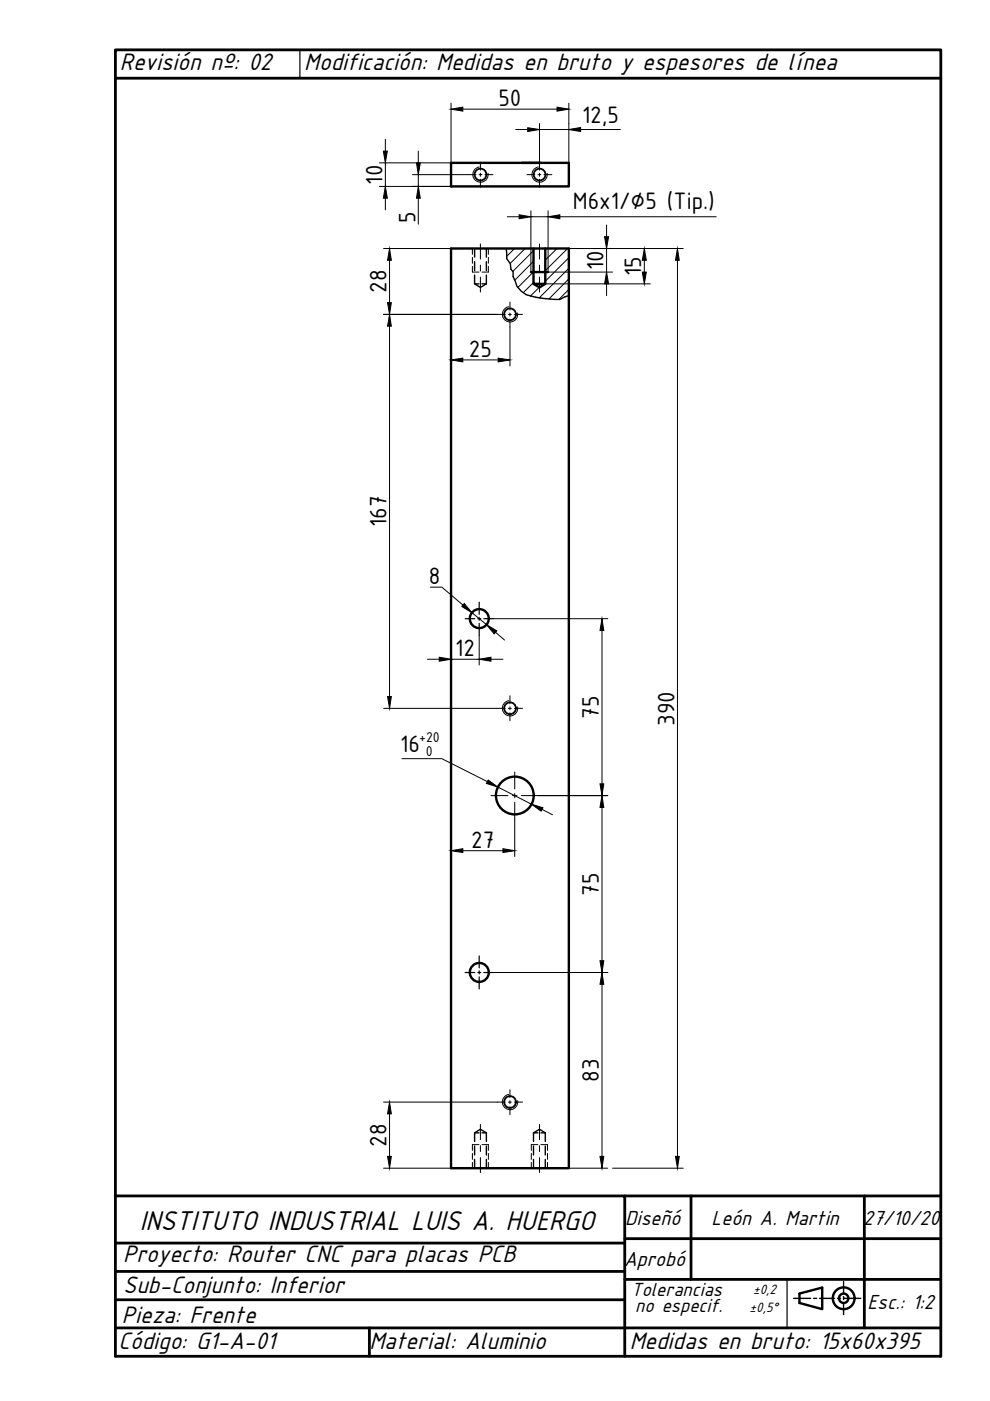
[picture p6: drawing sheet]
<svg xmlns="http://www.w3.org/2000/svg" width="210mm" height="297mm" viewBox="0 0 210 297" stroke-linecap="round" stroke-linejoin="round" font-family="sans-serif">
<!-- layer: 0 -->
<path d="M24.5 253.6h108v34M132.5 253.6h67M146.5 253.6v17.7M183.3 253.6v27.9M24.5 275.6h108M24.5 269.6h108M24.5 263.6h108M132.5 271.3h67M132.5 262.6h67M24.5 287.6v-277h175v277M24.5 281.5h175M78.3 281.5v6.1" fill="none" stroke="#000" stroke-width=".59"/>
<!-- layer: DIBUJO -->
<path d="M24.5 16.6h175M24.5 287.6h175" fill="none" stroke="#000" stroke-width=".59"/>
<!-- layer: 0 -->
<g fill="none" stroke="#000" stroke-width=".51">
<path d="M95.6 34.5h25v5h-25zM110.6 34.5h4M95.6 52.7h25v195h-25zM112.6 57.7h3.6M113.1 52.7v7.5h2.5v-7.5M113.1 60.2l1.3 .7 1.2-.7M169.5 274.3l4.8-1.3v4.6l-4.8-1.3z"/>
<circle cx="101.6" cy="131.2" r="2.01"/>
<circle cx="109.2" cy="168.7" r="4"/>
<circle cx="101.6" cy="206.2" r="2.01"/>
<circle cx="178.9" cy="275.3" r="2.31"/>
<circle cx="178.9" cy="275.3" r=".99"/>
</g>
<g fill="none" stroke="#000" stroke-width=".3">
<path d="M100.6 58.3v1.9l1.3 .7 1.2-.7M100.6 52.7v1.8M100.6 55.5v1.9M103.1 52.7v1.8M103.1 55.5v1.9M103.1 58.3v1.9M107.3 52.7l.1 2.1 .8 1.1 .1 1.2 .5 .5v1.1l.5 1a4.7 4.7 0 0 0 4.3 3.3l2 .3 3.1 .2 1.9-.8M100.6 60.2h1M102.2 60.2h.9M100.6 243v1.9M100.6 245.8v1.9M100.6 240.2h1"/>
<path d="M102.2 240.2h.9M103.1 240.2l-1.2-.8-1.3 .8v1.8M103.1 240.2v1.8M103.1 243v1.9M103.1 245.8v1.9M113.1 240.2l1.3-.8 1.2 .8v1.8M113.1 240.2h.9M113.1 240.2v1.8M113.1 243v1.9M113.1 245.8v1.9M114.7 240.2h.9M115.6 243v1.9"/>
<path d="M115.6 245.8v1.9M168.3 275.3h3.6M172.5 275.3h.6M173.8 275.3h3.2M177.6 275.3h.6M178.9 271.7v2.6M178.9 274.9v.6M178.9 276.2v2.5M178.9 275.3h3.6"/>
</g>
<g fill="none" stroke="#000" stroke-width=".25">
<path d="M63.6 10.6v6M98.6 131.2h2.1M101.3 131.2h.6M101.6 127.7v2.5M101.6 130.9v.6M101.6 132.2v2.5M102.6 131.2h2M98.6 206.2h2.1M101.3 206.2h.6M101.6 202.7v2.5M101.6 205.9v.6M101.6 207.1v2.6"/>
<path d="M102.6 206.2h2M166.9 271.3v10.2"/>
</g>
<g fill="none" stroke="#000" stroke-width=".21">
<path d="M80.4 39.5h15.2M81.7 29.5v2.5M81.7 34.5v5M87.5 37h13.4M88.7 32v2.5M88.7 37v2.5M95.6 21.9v12.6h-15.2M98.1 23.1h20M101.6 37h.6M101.6 35.4a1.63 1.63 0 0 0-1.3 1.9 1.63 1.63 0 0 0 1.9 1.3 1.63 1.63 0 0 0 1.3-1.9M101.9 34.4v1.7M101.9 36.7v.7"/>
<path d="M101.9 38v1.7M102.8 37h1.7M109.3 27.5h22.2M111.7 37h1.7M114 37h.7M114.1 35.4a1.63 1.63 0 0 0-1.3 1.9 1.63 1.63 0 0 0 1.9 1.3 1.63 1.63 0 0 0 1.3-1.9M114.4 26.2v9.9M114.4 36.7v.7M114.4 38v1.7M115.3 37h1.7M120.6 21.9v12.6M81.3 52.7h14.3"/>
<path d="M81.7 42v2.5M82.6 55.2v9M88.7 42v5.5M100.2 56.5v1.2h1.4M100.2 52.7v1.2M100.2 54.6v1.2M101.9 51.7v3.2M101.9 56.2v1.3M101.9 58.7v3.2M103.5 56.5v1.2h-1.3M103.5 52.7v1.2M103.5 54.6v1.2"/>
<path d="M107.6 46h2.5M109.1 52.7l-1.7 1.6M111.3 52.7l-3.1 3.2M112.6 44.7v13M112.6 46h3.6M113.1 53.2l-4.4 4.4M113.1 55.4l-4 4M113.1 57.6l-3.3 3.3M113.1 59.9l-2.1 2.1M114.4 51.7v3.2M114.4 56.2v1.3M114.4 58.7v3.2"/>
<path d="M115.8 52.7l-.2 .2M116.2 44.7v13h13.7M118.1 52.7l-2.5 2.4M118.7 46h33.1M120.4 52.7l-4.8 4.7M120.6 54.6l-5 5M120.6 56.9l-6.3 6.2M120.6 59.1l-4.2 4.3M120.6 52.7h24.3M128.6 47.7v2.5M128.6 52.7v5M136.6 55.2v2.5"/>
<path d="M143.6 55.2v190M81.3 66.7h25.8M82.6 69.2v78.5M95.6 66.7v10.9M98.1 76.3h7.5M107.8 66.7h.6M107.9 65a1.63 1.63 0 0 0-1.4 1.9 1.63 1.63 0 0 0 1.9 1.3 1.63 1.63 0 0 0 1.3-1.8M108.1 64v1.7M108.1 66.4v.6M108.1 67.6v10M109.1 66.7h1.7M114.3 60.9l-1.8 1.9"/>
<path d="M115.6 60.2h22.3M120.6 61.4l-2.1 2.1M128.6 60.2v2.5M90.6 139.8h2.5M91.3 124.5h2.4l4.5 3.8M95.6 131.2v9.8M95.6 139.8h6M100.1 129.9l3.1 2.5M101.6 134.7v6.3M104.1 139.8h2.5M104.6 131.2h24.3M105.1 134.1l1.9 1.6"/>
<path d="M127.6 133.7v32.5M81.3 150.2h25.8M107.8 150.2h.6M107.9 148.6a1.63 1.63 0 0 0-1.4 1.8 1.63 1.63 0 0 0 1.9 1.4 1.63 1.63 0 0 0 1.3-1.9M108.1 147.5v1.7M108.1 149.8v.7M108.1 151.1v1.7M109.1 150.2h1.7M85.2 160.9h8.5l9.6 4.8M95.6 168.7v12.9M104.1 168.7h3.6M105.5 166.9l7.2 3.6"/>
<path d="M108.6 168.7h1M109.1 163.7v3.5M109.1 168.2v.9M109.1 170.1v11.5M110.5 168.7h18.4M114.9 171.6l2.2 1.1M127.6 171.2v32.5M98.1 180.4h8.5M104.6 206.2h24.3M127.6 208.7v36.5M81.3 233.7h25.8M82.6 236.2v9"/>
<path d="M101.9 238.4v3.2M107.8 233.7h.6M107.9 232a1.63 1.63 0 0 0-1.4 1.9 1.63 1.63 0 0 0 1.9 1.3 1.63 1.63 0 0 0 1.3-1.8M108.1 231v1.7M108.1 233.4v.6M108.1 234.6v1.7M109.1 233.7h1.7M114.4 238.4v3.2M81.3 247.7h14.3M100.2 244.5v1.3M100.2 246.5v1.2M101.6 242.7h-1.4v1.2"/>
<path d="M101.9 242.9v1.3M101.9 245.4v3.2M102.2 242.7h1.3v1.2M103.5 244.5v1.3M103.5 246.5v1.2M112.6 244.5v1.3M112.6 246.5v1.2M114 242.7h-1.4v1.2M114.4 242.9v1.3M114.4 245.4v3.2M114.7 242.7h1.4v1.2M116.1 244.5v1.3"/>
<path d="M116.1 246.5v1.2M120.6 247.7h8.3M129.9 247.7h15"/>
</g>
<g fill="none" stroke="#000" stroke-width=".38">
<circle cx="101.9" cy="37" r="1.25"/>
<circle cx="114.4" cy="37" r="1.25"/>
<circle cx="108.1" cy="66.6" r="1.25"/>
<circle cx="108.1" cy="150.2" r="1.25"/>
<circle cx="108.1" cy="233.6" r="1.25"/>
</g>
<g fill="#000" stroke="#000" stroke-width=".21">
<path d="M81.3 32h.8l-.4 2.5zM88.3 34.5h.8l-.4 2.5zM95.6 23.1l2.5-.4v.9zM111.9 27.1l2.5 .4-2.5 .4zM118.1 22.7l2.5 .4-2.5 .5zM120.6 27.5l2.5-.5v.9zM81.7 39.5l.4 2.5h-.8zM82.6 52.7l.4 2.5h-.8zM88.7 39.5l.4 2.5h-.8zM110.1 45.5l2.5 .5-2.5 .4zM116.2 46l2.5-.5v.9zM128.2 50.2h.8l-.4 2.5z"/>
<path d="M136.6 52.7l.4 2.5h-.8zM136.2 57.7h.8l-.4 2.5zM143.6 52.7l.4 2.5h-.8zM82.2 64.2h.8l-.4 2.5zM82.6 66.7l.4 2.5h-.8zM95.6 76.3l2.5-.4v.8zM105.6 75.9l2.5 .4-2.5 .4zM128.6 57.7l.4 2.5h-.8zM93.1 139.3l2.5 .5-2.5 .4zM98.4 128l1.7 1.9-2.2-1.3zM101.6 139.8l2.5-.5v.9zM103.2 132.4l2.1 1.4-.5 .6z"/>
<path d="M127.6 131.2l.4 2.5h-.8zM82.2 147.7h.8l-.4 2.5zM95.6 180.4l2.5-.5v.8zM103.5 165.4l2 1.5-2.4-.8zM106.6 179.9l2.5 .5-2.5 .3zM112.7 170.5l2.4 .8-.4 .7zM127.6 168.7l.4 2.5h-.8zM127.2 166.2h.8l-.4 2.5zM127.6 206.2l.4 2.5h-.8zM127.2 203.7h.8l-.4 2.5zM82.6 233.7l.4 2.5h-.8zM82.2 245.2h.8l-.4 2.5z"/>
<path d="M127.2 245.2h.8l-.4 2.5zM143.2 245.2h.8l-.4 2.5z"/>
</g>
<text font-size="6.4" x="29.6" y="260.9">INSTITUTO INDUSTRIAL LUIS A. HUERGO</text>
<g font-size="5.6">
<text x="25.4" y="14.8">Revisión nº: 02</text>
<text x="64.5" y="14.8">Modificación: Medidas en bruto y espesores de línea</text>
<text x="26.1" y="267.6">Proyecto: Router CNC para placas PCB</text>
<text x="26.1" y="274.1">Sub-Conjunto: Inferior</text>
<text x="25.9" y="280.5">Pieza: Frente</text>
<text x="25.1" y="286">Código: G1-A-01</text>
<text x="78.3" y="286.1">Material: Aluminio</text>
<text x="133.5" y="286.1">Medidas en bruto: 15x60x395</text>
</g>
<g font-size="5.4">
<text x="105.7" y="22.5">50</text>
<text x="123.4" y="26.1">12,5</text>
<text x="81.1" y="39.1" transform="rotate(-90 81.1 39.1)">10</text>
<text x="88.1" y="47.3" transform="rotate(-90 88.1 47.3)">5</text>
<text x="121.5" y="44.3">M6x1/∅5 (Tip.)</text>
<text x="128" y="57.3" transform="rotate(-90 128 57.3)">10</text>
<text x="136" y="58.5" transform="rotate(-90 136 58.5)">15</text>
<text x="82" y="62.1" transform="rotate(-90 82 62.1)">28</text>
<text x="99.4" y="75.7">25</text>
<text x="82" y="111.7" transform="rotate(-90 82 111.7)">167</text>
<text x="90.9" y="123.9">8</text>
<text x="96.5" y="139.1">12</text>
<text x="127" y="152.4" transform="rotate(-90 127 152.4)">75</text>
<text x="143" y="153.9" transform="rotate(-90 143 153.9)">390</text>
<text x="84.8" y="159.5">16</text>
<text x="99.9" y="179.7">27</text>
<text x="127" y="189.9" transform="rotate(-90 127 189.9)">75</text>
<text x="127" y="229.4" transform="rotate(-90 127 229.4)">83</text>
<text x="82" y="243.1" transform="rotate(-90 82 243.1)">28</text>
</g>
<g font-size="4.8">
<text x="132.5" y="259.8">Diseñó</text>
<text x="150.9" y="259.8">León A. Martin</text>
<text x="183" y="259.7">27/10/20</text>
<text x="132.3" y="268.5">Aprobó</text>
<text x="183.9" y="277.5">Esc.: 1:2</text>
</g>
<g font-size="4.5">
<text x="133.8" y="274.7">Tolerancias</text>
<text x="134.7" y="278.2">no especif.</text>
</g>
<g font-size="3.3">
<text x="88.9" y="157.4">+20</text>
<text x="90.3" y="160.2">0</text>
</g>
<g font-size="3.2">
<text x="159.7" y="274.3">±0,2</text>
<text x="158.9" y="278.1">±0,5°</text>
</g>
</svg>
